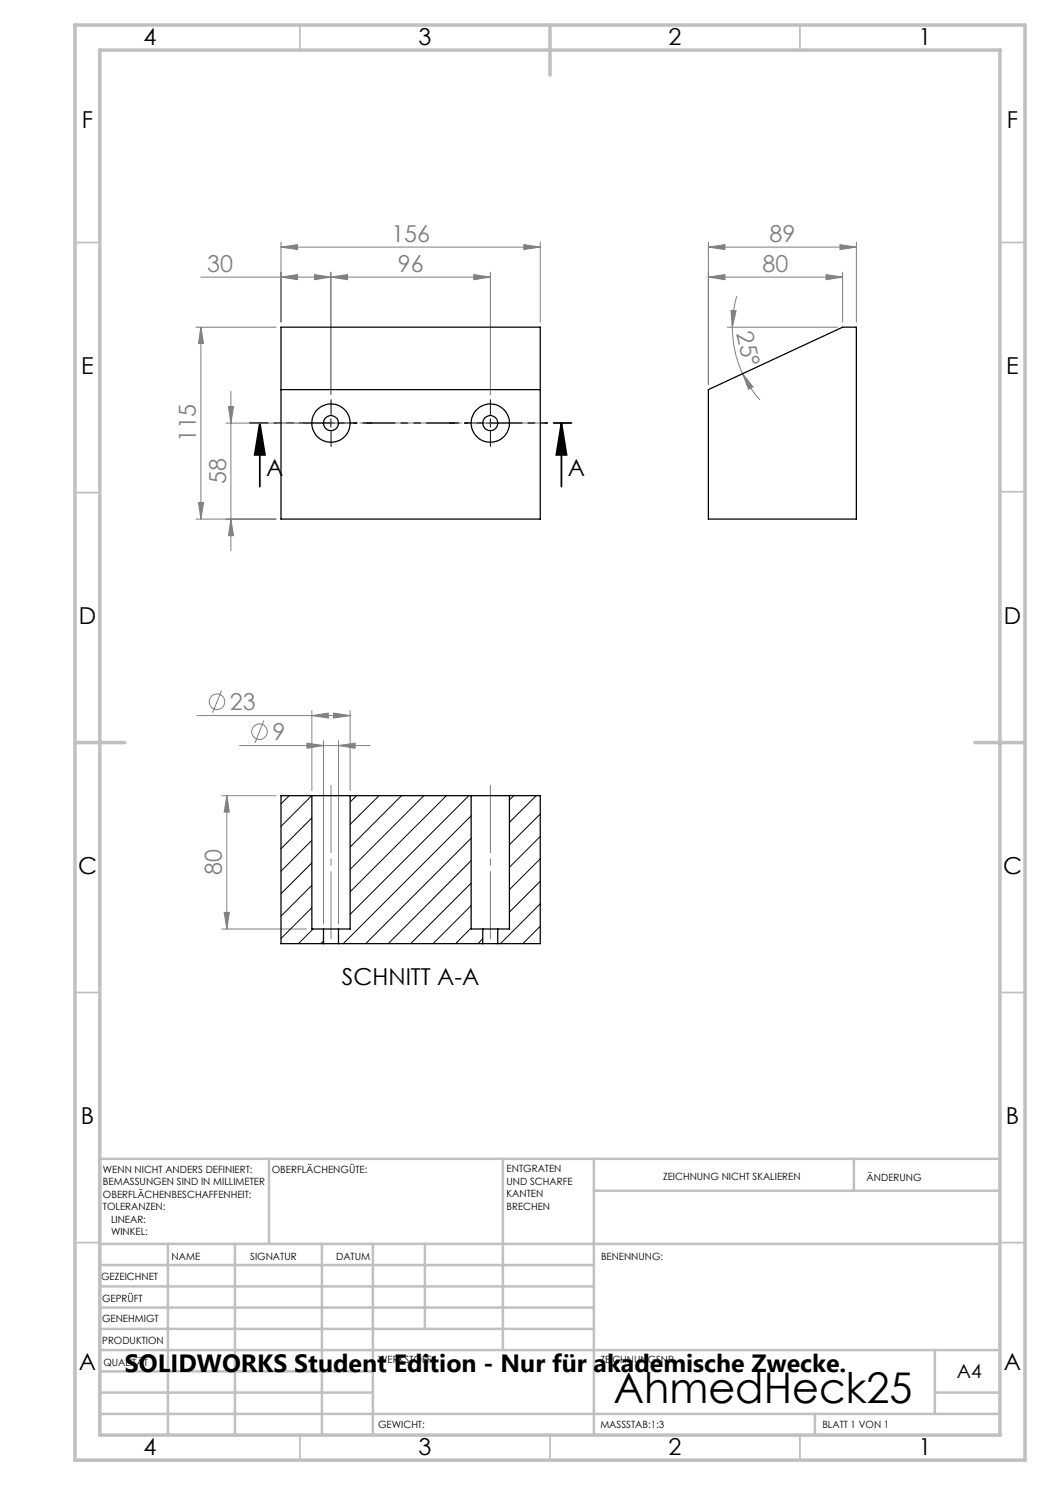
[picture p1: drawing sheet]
<svg xmlns="http://www.w3.org/2000/svg" width="210mm" height="297mm" viewBox="0 0 210 297" stroke-linecap="round" stroke-linejoin="round" font-family="sans-serif">
<g fill="none" stroke="#808080" stroke-width=".2">
<path d="M40.1 55.4h58M56.2 49.4l3.3-.5v1zM56.2 55.4l3.3-.5v1zM56.2 48.4v16M56.2 49.4h51.9M62.9 54.9l3.3 .5-3.3 .5zM66.2 54.4v24.5M66.2 55.4l3.3-.5v1zM94.8 54.9l3.3 .5-3.3 .5zM98.1 54.4v24.5M104.8 48.9l3.3 .5-3.3 .5zM108.1 48.4v16"/>
<path d="M141.7 49.4l3.3-.5v1zM141.7 49.4h29.6M141.7 48.4v28.5M141.7 55.4l3.3-.5v1zM141.7 55.4h26.8M147.4 59.2a23 23 0 0 0-.9 6.2M165.2 54.9l3.3 .5-3.3 .5zM168 48.9l3.3 .5-3.3 .5zM168.5 54.4v10M171.3 48.4v16M39.2 65.4h16M40.2 65.4l.5 3.3h-1z"/>
<path d="M40.2 65.4v38.4M46.2 78.3v31.9M145.5 65.4h22M146.2 62.1l1 .1-.7 3.2zM146.5 65.4a22.8 22.8 0 0 0 2 9.4M148.5 74.8l2.1 2.6-.9 .5zM148.5 74.8a21.5 21.5 0 0 0 3.5 5.2M45.2 84.6h15.3M45.7 81.3h1l-.5 3.3zM39.2 103.8h16M39.7 100.5h1l-.5 3.3zM46.2 103.8l.5 3.3h-1z"/>
<path d="M44.3 138.1l-1.8 4.5M39.4 143.1h30.6M44.3 159.1h10.9M45.4 159.1v26.7M45.4 159.1l.5 3.3h-1.1zM47.9 149.1h26.1M52.8 144.1l-1.8 4.5M61.4 148.6l3.3 .5-3.3 .5zM62.4 143.1l3.3-.5v1zM62.4 142.1v16M64.7 148.1v36.7M66.7 142.6l3.3 .5-3.3 .5z"/>
<path d="M67.7 149.1l3.3-.5v1zM67.7 148.1v36.7M70 142.1v16M44.3 185.8h17M44.8 182.5h1.1l-.5 3.3z"/>
<circle cx="43.4" cy="140.3" r="1.56"/>
<circle cx="51.9" cy="146.3" r="1.56"/>
</g>
<path d="M52 84.6l1 6.4h-2.1zM52 84.6v12.7M112.3 84.6l1 6.4h-2zM112.3 84.6v12.7" fill="none" stroke="#000" stroke-width=".35"/>
<path d="M64.5 84.6h-3M66.2 82.9v-3M66.2 86.3v3M67.9 84.6h3M96.4 84.6h-3M98.1 82.9v-3M98.1 86.3v3M99.7 84.6h3" fill="none" stroke="#000" stroke-width=".2" stroke-dasharray="15.2 1.3 1.3 1.3"/>
<path d="M65.4 84.6h1.6M66.2 83.8v1.6M97.2 84.6h1.7M98.1 83.8v1.6" fill="none" stroke="#000" stroke-width=".2"/>
<path d="M114.3 84.6h-64.3" fill="none" stroke="#000" stroke-width=".35" stroke-dasharray="6.3 1.3 1.3 1.3 1.3 1.3" stroke-dashoffset="2.8"/>
<path d="M110.1 84.6h-55.9" fill="none" stroke="#808080" stroke-width=".2" stroke-dasharray="15.2 1.3 1.3 1.3" stroke-dashoffset="-1.3"/>
<path d="M98.1 157.1v30.7M66.2 187.8v-30.7" fill="none" stroke="#808080" stroke-width=".2" stroke-dasharray="15.2 1.3 1.3 1.3" stroke-dashoffset="1.8"/>
<g fill="none" stroke="#c0c0c0" stroke-width=".35">
<path d="M60 5v5M160 5v5M15 48.5h5M200 48.5h5M15 98.5h5M200 98.4h5M15 198.5h5M200 198.5h5M15 248.5h5M200 248.5h5M60 287v5M110 287v5"/>
<path d="M160 287v5"/>
</g>
<g fill="none" stroke="#c0c0c0" stroke-width=".5">
<path d="M53.8 231.8v17M100.6 231.8v38.2M118.8 231.8v55.2M118.8 238.2h81.2M170.8 231.8v6.4M200 231.8h-180v55.2M20 248.8h180M20 257.3h98.8M20 253h98.8M33.6 248.8v38.2M47 248.8v38.2M64.4 248.8v38.2"/>
<path d="M74.6 248.8v38.2M85 248.8v17M20 265.8h98.8M20 261.5h98.8M20 278.5h54.6M20 274.3h54.6M20 270h180M187 278.5h13M187 270v12.8M20 282.8h180M163 282.8v4.2"/>
</g>
<path d="M15 5h190v287h-190zM20 10h180v277h-180zM110 5v10M15 148.5h10M195 148.5h10" fill="none" stroke="#c0c0c0" stroke-width=".7"/>
<path d="M112.3 84.6l1 6.4h-2zM52 84.6l1 6.4h-2.1z" fill="#000"/>
<g fill="#808080">
<path d="M104.8 48.9l3.3 .5-3.3 .5zM56.2 49.4l3.3-.5v1zM62.9 54.9l3.3 .5-3.3 .5zM56.2 55.4l3.3-.5v1zM168 48.9l3.3 .5-3.3 .5zM141.7 49.4l3.3-.5v1zM66.7 142.6l3.3 .5-3.3 .5zM62.4 143.1l3.3-.5v1z"/>
<path d="M66.2 55.4l3.3-.5v1zM94.8 54.9l3.3 .5-3.3 .5zM141.7 55.4l3.3-.5v1zM165.2 54.9l3.3 .5-3.3 .5z"/>
<path d="M67.7 149.1l3.3-.5v1zM61.4 148.6l3.3 .5-3.3 .5z"/>
<path d="M44.8 182.5h1.1l-.5 3.3zM45.4 159.1l.5 3.3h-1.1z"/>
<path d="M40.2 65.4l.5 3.3h-1zM39.7 100.5h1l-.5 3.3zM45.7 81.3h1l-.5 3.3zM46.2 103.8l.5 3.3h-1z"/>
<path d="M146.2 62.1l1 .1-.7 3.2zM148.5 74.8l2.1 2.6-.9 .5z"/>
</g>
<g fill="none" stroke="#000" stroke-width=".25">
<path d="M56.2 65.4h51.9v38.4h-51.9zM56.2 77.9h51.9M141.7 77.9l26.8-12.5h2.8v38.4h-29.6zM62.4 159.1h7.6M62.4 159.1h-6.2v29.6h8.5M62.4 159.1v26.7h2.3M70 159.1v26.7h-2.3M70 159.1h24.2M94.2 159.1h7.7M94.2 159.1v26.7h2.4M101.9 159.1h6.2v29.6h-8.5M101.9 159.1v26.7h-2.3"/>
<path d="M64.7 185.8h3M64.7 188.7h3M64.7 185.8v2.9M67.7 188.7h28.9M67.7 185.8v2.9M96.6 185.8h3M96.6 188.7h3M96.6 185.8v2.9M99.6 185.8v2.9"/>
<circle cx="66.2" cy="84.6" r="3.8"/>
<circle cx="66.2" cy="84.6" r="1.5"/>
<circle cx="98" cy="84.6" r="3.8"/>
<circle cx="98.1" cy="84.6" r="1.5"/>
</g>
<g fill="none" stroke="#000" stroke-width=".2">
<path d="M57.9 159.1l-1.7 1.7M62.3 159.1l-6.1 6.2M71.3 159.1l-1.3 1.3M75.8 159.1l-5.8 5.8M80.3 159.1l-10.3 10.3M84.8 159.1l-14.8 14.8M89.3 159.1l-19.3 19.3M93.8 159.1l-23.8 23.8M102.8 159.1l-.9 .9M107.2 159.1l-5.3 5.4M62.4 177.1l-6.2 6.1M62.4 163.6l-6.2 6.2"/>
<path d="M62.4 168.1l-6.2 6.1M62.4 172.6l-6.2 6.1M94.2 163.2l-25.5 25.5M94.2 167.6l-21.1 21.1M94.2 172.1l-16.6 16.6M94.2 176.6l-12.1 12.1M108.1 167.3l-6.2 6.2M108.1 162.8l-6.2 6.1M108.1 171.8l-6.2 6.1M108.1 176.2l-6.2 6.2M62.4 181.5l-6.2 6.2M62.6 185.8l-2.9 2.9"/>
<path d="M64.7 188.2l-.5 .5M94.2 181.1l-7.6 7.6M94.2 185.6l-3.1 3.1M96.6 187.7l-1 1M108.1 180.8l-8 7.9M108.1 185.2l-3.5 3.5"/>
</g>
<text font-size="8.5" x="122.7" y="280.6">AhmedHeck25</text>
<text font-size="5" x="25" y="274.4">SOLIDWORKS Student Edition - Nur für akademische Zwecke.</text>
<g font-size="4.7">
<text x="28.7" y="9">4</text>
<text x="83.7" y="9">3</text>
<text x="133.7" y="9">2</text>
<text x="183.7" y="9">1</text>
<text x="16.4" y="25.5">F</text>
<text x="201.4" y="25.5">F</text>
<text x="16.2" y="74.7">E</text>
<text x="201.2" y="74.8">E</text>
<text x="53.3" y="95.2">A</text>
<text x="113.6" y="95.2">A</text>
<text x="15.8" y="124.7">D</text>
<text x="200.8" y="124.7">D</text>
<text x="15.6" y="174.7">C</text>
<text x="200.6" y="174.8">C</text>
<text x="68.4" y="196.9">SCHNITT A-A</text>
<text x="16.2" y="224.7">B</text>
<text x="201.2" y="224.7">B</text>
<text x="15.8" y="274">A</text>
<text x="200.8" y="274">A</text>
<text x="28.7" y="291">4</text>
<text x="83.7" y="291">3</text>
<text x="133.7" y="291">2</text>
<text x="183.7" y="291">1</text>
</g>
<g font-size="4.7" fill="#808080">
<text x="78.3" y="48.4">156</text>
<text x="153.9" y="48.4">89</text>
<text x="41.5" y="54.4">30</text>
<text x="79.6" y="54.4">96</text>
<text x="152.5" y="54.4">80</text>
<text x="147.2" y="66.6" transform="rotate(77 147.2 66.6)">25°</text>
<text x="39.2" y="88.5" transform="rotate(-90 39.2 88.5)">115</text>
<text x="45.2" y="96.8" transform="rotate(-90 45.2 96.8)">58</text>
<text x="46" y="142">23</text>
<text x="54.5" y="148">9</text>
<text x="44.4" y="175" transform="rotate(-90 44.4 175)">80</text>
</g>
<text font-size="3.9" x="191.4" y="275.6">A4</text>
<g font-size="2">
<text x="20.6" y="234.6">WENN NICHT ANDERS DEFINIERT:</text>
<text x="20.6" y="237.1">BEMASSUNGEN SIND IN MILLIMETER</text>
<text x="20.6" y="239.6">OBERFLÄCHENBESCHAFFENHEIT:</text>
<text x="54.4" y="234.6">OBERFLÄCHENGÜTE:</text>
<text x="101.3" y="234.5">ENTGRATEN</text>
<text x="101.3" y="237">UND SCHARFE</text>
<text x="101.3" y="239.5">KANTEN</text>
<text x="132.6" y="236">ZEICHNUNG NICHT SKALIEREN</text>
<text x="173.3" y="236.2">ÄNDERUNG</text>
<text x="20.6" y="242.1">TOLERANZEN:</text>
<text x="22.2" y="244.6">LINEAR:</text>
<text x="101.3" y="242">BRECHEN</text>
<text x="22.2" y="247.1">WINKEL:</text>
<text x="34.3" y="252">NAME</text>
<text x="50" y="251.9">SIGNATUR</text>
<text x="67.2" y="251.9">DATUM</text>
<text x="120.2" y="251.9">BENENNUNG:</text>
<text x="20.2" y="256.1">GEZEICHNET</text>
<text x="20.4" y="260.3">GEPRÜFT</text>
<text x="20.4" y="264.4">GENEHMIGT</text>
<text x="20.5" y="268.8">PRODUKTION</text>
<text x="20.7" y="273.1">QUALITÄT</text>
<text x="75.6" y="272.5">WERKSTOFF:</text>
<text x="120.1" y="272.5">ZEICHNUNGSNR.</text>
<text x="75.6" y="285.5">GEWICHT:</text>
<text x="120.1" y="285.6">MASSSTAB:1:3</text>
<text x="164.5" y="285.6">BLATT 1 VON 1</text>
</g>
</svg>
